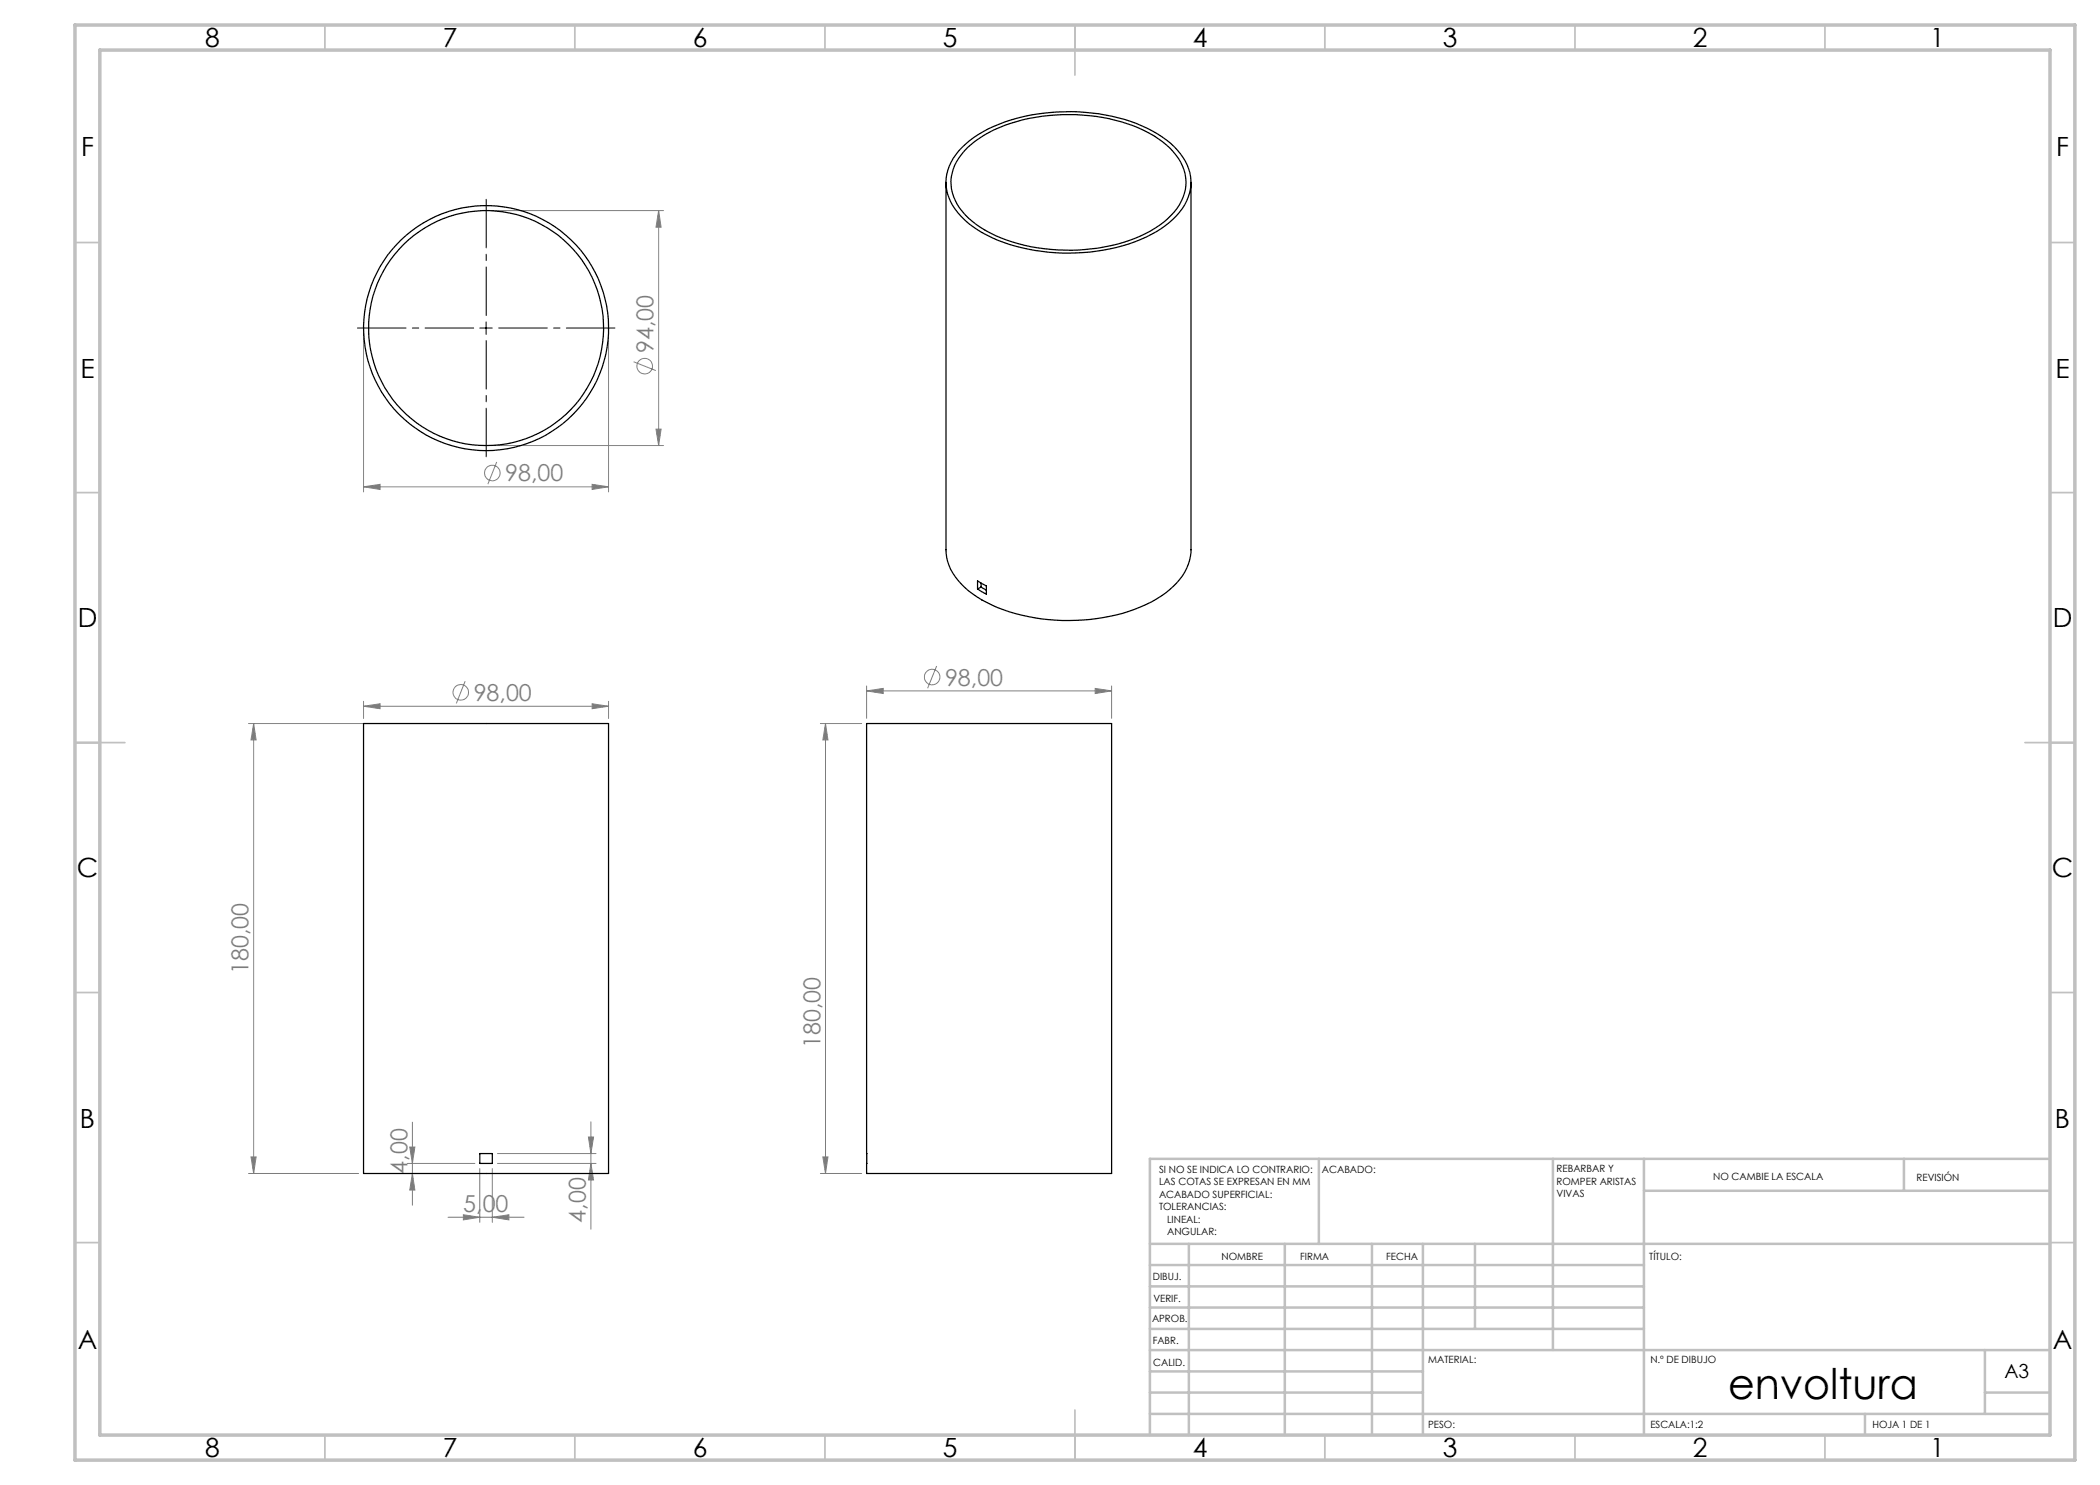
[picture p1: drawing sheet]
<svg xmlns="http://www.w3.org/2000/svg" width="420mm" height="297mm" viewBox="0 0 420 297" stroke-linecap="round" stroke-linejoin="round" font-family="sans-serif">
<g fill="none" stroke="#808080" stroke-width=".2">
<path d="M98.2 42.1h34.5M131.7 42.1l.5 3.3h-1zM131.7 42.1v47M72.7 66.6v31.8M121.7 66.6v31.8M126.7 72.4l4.5 1.7M72.7 97.4l3.3-.5v1zM72.7 97.4h49M98.2 89.1h34.5M99.3 92.4l-1.7 4.4M118.4 96.9l3.3 .5-3.3 .5zM131.2 85.8h1l-.5 3.3z"/>
<path d="M93 136.2l-1.7 4.5M173.3 138.2l3.3-.5v1zM173.3 137.2v6.5M173.3 138.2h49M187.3 133.2l-1.8 4.5M219 137.7l3.3 .5-3.3 .5zM222.3 137.2v6.5M49.7 144.7h23M50.7 144.7l.5 3.3h-1zM50.7 144.7v90M72.7 141.2l3.3-.4v.9zM72.7 140.3v3.4"/>
<path d="M72.7 141.2h49M118.4 140.8l3.3 .4-3.3 .5zM121.7 140.3v3.4M164.1 144.7h8.2M165.1 144.7v90M165.1 144.7l.5 3.3h-1zM49.7 234.7h22M50.2 231.4h1l-.5 3.3zM81.5 232.7h13.5M82 229.4h1l-.5 3.3zM82.5 234.7l.5 3.3h-1zM82.5 224.4v16.6"/>
<path d="M96 233.7v10.8M98.5 233.7v10.8M99.5 232.7h19.7M99.5 230.7h19.7M117.7 227.4h1l-.5 3.3zM118.2 232.7l.5 3.3h-1zM118.2 224.4v21.4M164.1 234.7h8.2M164.6 231.4h1l-.5 3.3zM89.6 243.4h15.2M92.7 243l3.3 .4-3.3 .6zM98.5 243.4l3.3-.4v1z"/>
<circle cx="128.9" cy="73.2" r="1.55"/>
<circle cx="98.5" cy="94.6" r="1.55"/>
<circle cx="92.1" cy="138.5" r="1.56"/>
<circle cx="186.4" cy="135.4" r="1.56"/>
</g>
<path d="M94.7 65.6h-23.2M97.2 63.1v-23.2M97.2 68.1v23.3M99.7 65.6h23.3" fill="none" stroke="#000" stroke-width=".2" stroke-dasharray="15.2 1.3 1.3 1.3" stroke-dashoffset="5.5"/>
<path d="M96 65.6h2.5M97.2 64.4v2.5" fill="none" stroke="#000" stroke-width=".2"/>
<g fill="none" stroke="#c0c0c0" stroke-width=".35">
<path d="M65 5v5M115 5v5M165 5v5M215 5v10M265 5v5M315 5v5M365 5v5M15 48.5h5M410 48.5h5M15 98.5h5M410 98.5h5M15 148.5h10"/>
<path d="M405 148.5h10M15 198.5h5M410 198.5h5M15 248.5h5M410 248.5h5M65 287v5M115 287v5M165 287v5M215 282v10M265 287v5M315 287v5M365 287v5"/>
</g>
<g fill="none" stroke="#c0c0c0" stroke-width=".5">
<path d="M263.8 231.8v17M310.6 231.8v38.2M328.8 231.8v55.2M328.8 238.2h81.2M380.8 231.8v6.4M410 231.8h-180v55.2M230 248.8h180M230 257.3h98.8M230 253h98.8M237.8 248.8v38.2M257 248.8v38.2M274.4 248.8v38.2"/>
<path d="M284.6 248.8v38.2M295 248.8v17M230 265.8h98.8M230 261.5h98.8M230 278.5h54.6M230 274.3h54.6M230 270h180M397 278.5h13M397 270v12.8M230 282.8h180M373 282.8v4.2"/>
</g>
<path d="M15 5h400v287h-400zM20 10h390v277h-390z" fill="none" stroke="#c0c0c0" stroke-width=".7"/>
<g fill="#808080">
<path d="M118.4 140.8l3.3 .4-3.3 .5zM72.7 141.2l3.3-.4v.9z"/>
<path d="M92.7 243l3.3 .4-3.3 .6zM98.5 243.4l3.3-.4v1zM72.7 97.4l3.3-.5v1zM118.4 96.9l3.3 .5-3.3 .5zM173.3 138.2l3.3-.5v1zM219 137.7l3.3 .5-3.3 .5z"/>
<path d="M118.2 232.7l.5 3.3h-1zM117.7 227.4h1l-.5 3.3z"/>
<path d="M50.7 144.7l.5 3.3h-1zM50.2 231.4h1l-.5 3.3zM82 229.4h1l-.5 3.3zM82.5 234.7l.5 3.3h-1zM131.7 42.1l.5 3.3h-1zM131.2 85.8h1l-.5 3.3zM165.1 144.7l.5 3.3h-1zM164.6 231.4h1l-.5 3.3z"/>
</g>
<g fill="none" stroke="#000" stroke-width=".25">
<path d="M189.2 36.5v73.5a10.1 10.1 0 0 0 3.7 7.5 27.1 27.1 0 0 0 14.1 6.1 38.9 38.9 0 0 0 23.3-3.2 14.2 14.2 0 0 0 7.6-8.3l.3-1.6v-74M192.4 29.5a27 27 0 0 1 15-6.7 37.7 37.7 0 0 1 23.1 3.4 13.9 13.9 0 0 1 7.5 8.4 9.7 9.7 0 0 1-3.4 9.2 28 28 0 0 1-15.2 6.4 37.7 37.7 0 0 1-23-3.7 13.4 13.4 0 0 1-7.1-8.5 9.5 9.5 0 0 1 3.1-8.5zM193.5 29.5a27.8 27.8 0 0 1 16.3-6.4 35.3 35.3 0 0 1 21 4.1 12.1 12.1 0 0 1 6.3 8.4 9.5 9.5 0 0 1-3.6 8.2 27.4 27.4 0 0 1-15.3 6 34.7 34.7 0 0 1-22.1-4.3 12.3 12.3 0 0 1-5.8-7.8 9.4 9.4 0 0 1 3.2-8.2zM195.5 116.2l1.8 1v1.6l-1.8-1zM196.2 117.4l1.1 .6M196.2 116.6v.8M196.2 117.4l-.7 .4M72.7 144.7h49v90h-49zM173.3 144.7h49v90h-49zM96 230.7h2.5v2h-2.5z"/>
<circle cx="97.2" cy="65.6" r="24.5"/>
<circle cx="97.2" cy="65.6" r="23.5"/>
</g>
<text font-size="8.5" x="345.6" y="279.7">envoltura</text>
<g font-size="5.3">
<text x="41" y="9.5">8</text>
<text x="88.5" y="9.5">7</text>
<text x="138.5" y="9.5">6</text>
<text x="188.5" y="9.5">5</text>
<text x="238.5" y="9.5">4</text>
<text x="288.5" y="9.5">3</text>
<text x="338.5" y="9.5">2</text>
<text x="386" y="9.5">1</text>
<text x="16.2" y="31.2">F</text>
<text x="411.2" y="31.2">F</text>
<text x="16.1" y="75.5">E</text>
<text x="411.1" y="75.5">E</text>
<text x="15.5" y="125.5">D</text>
<text x="410.5" y="125.5">D</text>
<text x="15.4" y="175.5">C</text>
<text x="410.4" y="175.5">C</text>
<text x="16" y="225.5">B</text>
<text x="411" y="225.5">B</text>
<text x="15.5" y="269.7">A</text>
<text x="410.5" y="269.7">A</text>
<text x="41" y="291.5">8</text>
<text x="88.5" y="291.5">7</text>
<text x="138.5" y="291.5">6</text>
<text x="188.5" y="291.5">5</text>
<text x="238.5" y="291.5">4</text>
<text x="288.5" y="291.5">3</text>
<text x="338.5" y="291.5">2</text>
<text x="386" y="291.5">1</text>
</g>
<g font-size="4.7" fill="#808080">
<text x="130.7" y="70.6" transform="rotate(-90 130.7 70.6)">94,00</text>
<text x="101" y="96.3">98,00</text>
<text x="189" y="137.1">98,00</text>
<text x="94.7" y="140.2">98,00</text>
<text x="49.7" y="194.8" transform="rotate(-90 49.7 194.8)">180,00</text>
<text x="164.1" y="209.6" transform="rotate(-90 164.1 209.6)">180,00</text>
<text x="81.5" y="234.8" transform="rotate(-90 81.5 234.8)">4,00</text>
<text x="92.7" y="242.4">5,00</text>
<text x="117.2" y="244.5" transform="rotate(-90 117.2 244.5)">4,00</text>
</g>
<text font-size="3.9" x="400.9" y="275.5">A3</text>
<g font-size="2">
<text x="231.8" y="234.6">SI NO SE INDICA LO CONTRARIO:</text>
<text x="231.8" y="237.1">LAS COTAS SE EXPRESAN EN MM</text>
<text x="231.8" y="239.6">ACABADO SUPERFICIAL:</text>
<text x="264.4" y="234.6">ACABADO:</text>
<text x="311.3" y="234.5">REBARBAR Y</text>
<text x="311.3" y="237">ROMPER ARISTAS</text>
<text x="311.3" y="239.5">VIVAS</text>
<text x="342.6" y="236">NO CAMBIE LA ESCALA</text>
<text x="383.3" y="236.2">REVISIÓN</text>
<text x="231.8" y="242.1">TOLERANCIAS:</text>
<text x="233.4" y="244.6">LINEAL:</text>
<text x="233.4" y="247.1">ANGULAR:</text>
<text x="244.3" y="252">NOMBRE</text>
<text x="260" y="251.9">FIRMA</text>
<text x="277.2" y="251.9">FECHA</text>
<text x="329.9" y="251.9">TÍTULO:</text>
<text x="230.6" y="256.1">DIBUJ.</text>
<text x="230.7" y="260.3">VERIF.</text>
<text x="230.4" y="264.4">APROB.</text>
<text x="230.5" y="268.8">FABR.</text>
<text x="230.7" y="273.1">CALID.</text>
<text x="285.6" y="272.5">MATERIAL:</text>
<text x="330.1" y="272.5">N.º DE DIBUJO</text>
<text x="285.6" y="285.5">PESO:</text>
<text x="330.1" y="285.6">ESCALA:1:2</text>
<text x="374.5" y="285.6">HOJA 1 DE 1</text>
</g>
</svg>
